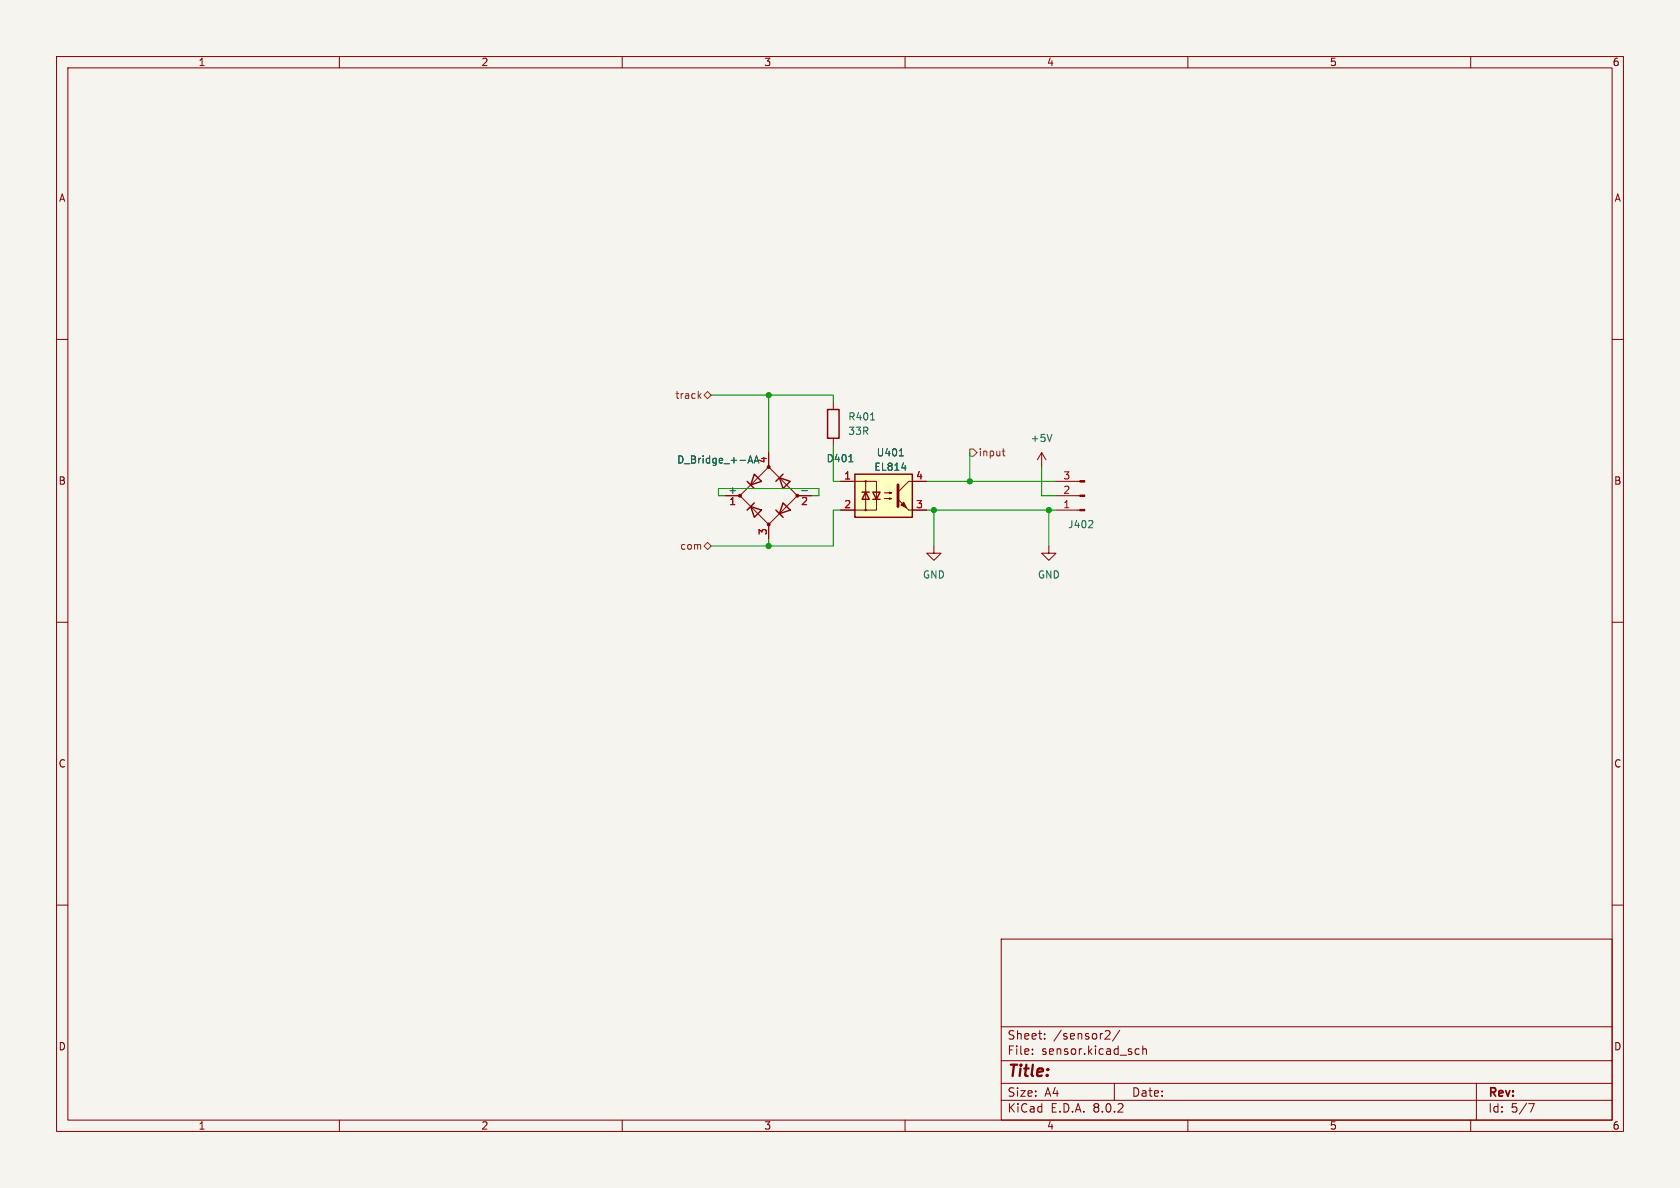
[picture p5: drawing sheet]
<svg xmlns="http://www.w3.org/2000/svg" width="297mm" height="210mm" viewBox="0 0 297 210" stroke-linecap="round" stroke-linejoin="round" font-family="sans-serif">
<path d="M0 0h297v210h-297z" fill="#f5f4ef" stroke="#f5f4ef" stroke-width=".18"/>
<g fill="none" stroke="#840000" stroke-width=".18">
<path d="M10 10h277v190h-277zM12 12h273v186h-273zM60 10v2M110 10v2M160 10v2M210 10v2M260 10v2M10 60h2M285 60h2M128.3 87.6h2.5M130.8 87.6l5.1-5 5.1 5-5.1 5.1zM135.9 80v2.6"/>
<path d="M135.9 92.7v2.6M141 87.6h2.5M165.1 96.5v1.3h1.3l-1.3 1.3-1.3-1.3h1.3M184.1 80l-.7 1.3M184.1 80v2.6M184.1 80l.8 1.3M185.4 96.5v1.3h1.3l-1.3 1.3-1.3-1.3h1.3M10 110h2M285 110h2M10 160h2M285 160h2M177 166h108v32h-108z"/>
<path d="M60 198v2M110 198v2M160 198v2M177 194.5h108M177 191.5h108M177 187.5h108M177 181.5h108M182.5 186.3v.1M182.5 185.5v.1M184.7 183.6v.1M184.7 182.8v.1M195.5 182.3l.5-.1 .2 .1v.3l-.9 1.1h.9"/>
<path d="M197 191.5v3M198 182.1l-1.3 2M200.8 186.3h.6M200.8 185.5h.6M202 185.5l.2-.1 .4 .1 .1 .9M202 184.9v1.5M210 198v2M260 198v2M261 191.5v6.5M270.2 195.1h1l-.6 1.5"/>
</g>
<g fill="#840000" stroke="#840000" stroke-width=".18">
<circle cx="141" cy="87.6" r=".25"/>
<circle cx="135.9" cy="82.5" r=".25"/>
<circle cx="135.9" cy="92.7" r=".25"/>
<circle cx="130.8" cy="87.6" r=".25"/>
</g>
<path d="M132.1 85.1l1.2 1.3M132.7 89.5l1.9 .7-1.3 1.2zM133.3 83.8l1.3 1.3-1.9 .6zM133.3 88.9l-1.2 1.3M137.2 90.2l1.2 1.2M137.8 84.5l1.9 .6-1.3 1.3zM138.4 88.9l1.3 1.3-1.9 .6zM138.4 83.8l-1.2 1.3" fill="none" stroke="#840000" stroke-width=".25"/>
<path d="M186 76.8l-.5 1.2M132.2 81.9l.5-1.3 .4 1.3M132.4 81.5h.6M133.3 81.9l.4-1.3 .5 1.3M133.4 81.5h.6M141.8 86.7h.9M150.1 81.6h.7" fill="none" stroke="#006464" stroke-width=".18"/>
<path d="M151.1 83.8h10.2v7.6h-10.2z" fill="#ffffc2"/>
<path d="M146.3 72.4h2v5.1h-2zM151.1 83.8h10.2v7.6h-10.2zM152.4 87h1.3M153 87l.7 1.3h-1.3zM154.3 87h1.3l-.7 1.3zM154.3 88.3h1.3" fill="none" stroke="#840000" stroke-width=".25"/>
<g fill="none" stroke="#840000" stroke-width=".18">
<path d="M147.3 71.1v1.3M147.3 77.5v1.2M128.3 87.6h2.5M135.9 80v2.6M135.9 92.7v2.6M141 87.6h2.5M148.6 85.1h6.3v5.1h-6.3M153 85.1v5.1M156.3 88.1h1.3l-.4 .2v-.3l.4 .1M156.3 87.1h1.3l-.4 .1v-.2l.4 .1M160.7 90.2h3.1M163.8 85.1h-3.1l-2 1.9"/>
<path d="M186.7 90.2h4.2M186.7 85.1h4.2M186.7 87.6h4.2"/>
<circle cx="153" cy="90.2" r=".13"/>
<circle cx="153" cy="85.1" r=".13"/>
</g>
<g fill="#840000" stroke="#840000" stroke-width=".18">
<path d="M158.7 88.3l2 1.9z"/>
<path d="M159.3 89.3l.5-.5 .5 1z"/>
<path d="M190.9 85h.9v.2h-.9z"/>
<path d="M190.9 87.5h.9v.3h-.9z"/>
<path d="M190.9 90h.9v.3h-.9z"/>
</g>
<path d="M158.7 85.7v3.8" fill="none" stroke="#840000" stroke-width=".51"/>
<path d="M153.9 74.2h.7M132.2 81.9l.5-1.3 .4 1.3M132.4 81.5h.6M133.3 81.9l.4-1.3 .5 1.3M133.4 81.5h.6M141.8 86.7h.9M150.1 81.6h.7M159 80.6h.7M159.4 82.7h.8M193.1 92.1l.1 .2-.1 .3-.7 .7h.8" fill="none" stroke="#006464" stroke-width=".18"/>
<path d="M123.6 69.9l.3 .5M123.9 69.6l-.5 .5M124.5 69.9l.6-.7 .6 .7-.6 .6zM171.4 79.4h.7l.6 .6-.6 .6h-.7zM177.2 79.7h.5M177.4 79.3v1.1l.3 .2M124.5 96.5l.6-.6 .6 .6-.6 .7z" fill="none" stroke="#725600" stroke-width=".18"/>
<path d="M125.7 69.9h21.6v1.2M135.9 69.9v10.1M147.3 78.7v6.4h1.3M128.3 87.6h-1.3v-1.2h17.8v1.2h-1.3M135.9 95.3v1.2M148.6 90.2h-1.3v6.3h-21.6M163.8 85.1h22.9M163.8 90.2h22.9M165.1 90.2v6.3M171.4 80v5.1M184.1 82.6v5h2.6M185.4 90.2v6.3" fill="none" stroke="#009600" stroke-width=".18"/>
<g fill="#009600" stroke="#009600" stroke-width=".18">
<circle cx="171.4" cy="85.1" r=".46"/>
<circle cx="165.1" cy="90.2" r=".46"/>
<circle cx="135.9" cy="69.9" r=".46"/>
<circle cx="135.9" cy="96.5" r=".46"/>
<circle cx="185.4" cy="90.2" r=".46"/>
</g>
<text font-size="2.8" fill="#840000" x="178" y="190.9">Title:</text>
<g font-size="2.1" fill="#840000">
<text x="178" y="184">Sheet:</text>
<text x="186.2" y="184">/sensor2/</text>
<text x="178" y="186.7">File:</text>
<text x="184.1" y="186.7">sensor.kicad_sch</text>
<text x="178" y="196.9">KiCad</text>
<text x="178" y="194.1">Size:</text>
<text x="184.7" y="194.1">A4</text>
<text x="185.7" y="196.9">E.D.A.</text>
<text x="193.3" y="196.9">8.0.2</text>
<text x="200" y="194.1">Date:</text>
<text x="263" y="194.3">Rev:</text>
<text x="263" y="196.9">Id:</text>
<text x="267.1" y="196.9">5/7</text>
</g>
<g font-size="1.8" fill="#840000">
<text x="35" y="11.9">1</text>
<text x="85" y="11.9">2</text>
<text x="135" y="11.9">3</text>
<text x="185" y="11.9">4</text>
<text x="235" y="11.9">5</text>
<text x="285" y="11.9">6</text>
<text x="10.3" y="35.9">A</text>
<text x="285.3" y="35.9">A</text>
<text x="10.3" y="85.9">B</text>
<text x="285.3" y="85.9">B</text>
<text x="10.3" y="135.9">C</text>
<text x="285.3" y="135.9">C</text>
<text x="10.3" y="185.9">D</text>
<text x="285.3" y="185.9">D</text>
<text x="35" y="199.9">1</text>
<text x="85" y="199.9">2</text>
<text x="135" y="199.9">3</text>
<text x="185" y="199.9">4</text>
<text x="235" y="199.9">5</text>
<text x="285" y="199.9">6</text>
</g>
<g font-size="1.8" fill="#725600">
<text x="119.3" y="70.7">track</text>
<text x="172.9" y="80.9">input</text>
<text x="120.1" y="97.4">com</text>
</g>
<g font-size="1.8" fill="#006464">
<text x="149.9" y="74.5">R401</text>
<text x="149.9" y="77.1">33R</text>
<text x="119.6" y="82.1">D_Bridge_+-AA</text>
<text x="146" y="81.9">D401</text>
<text x="154.5" y="83.4">EL814</text>
<text x="154.9" y="80.9">U401</text>
<text x="182.1" y="78.3">+5V</text>
<text x="128.7" y="87.4">+</text>
<text x="188.7" y="93.6">J402</text>
<text x="163.1" y="102.5">GND</text>
<text x="183.4" y="102.5">GND</text>
</g>
<g font-size="1.8" fill="#a90000">
<text x="135.6" y="82" transform="rotate(-90 135.6 82)">4</text>
<text x="128.8" y="89.6">1</text>
<text x="141.5" y="89.6">2</text>
<text x="149.2" y="84.8">1</text>
<text x="149.2" y="89.9">2</text>
<text x="161.9" y="89.9">3</text>
<text x="161.9" y="84.8">4</text>
<text x="187.9" y="89.9">1</text>
<text x="187.9" y="87.4">2</text>
<text x="187.9" y="84.8">3</text>
<text x="135.6" y="94.7" transform="rotate(-90 135.6 94.7)">3</text>
</g>
</svg>
